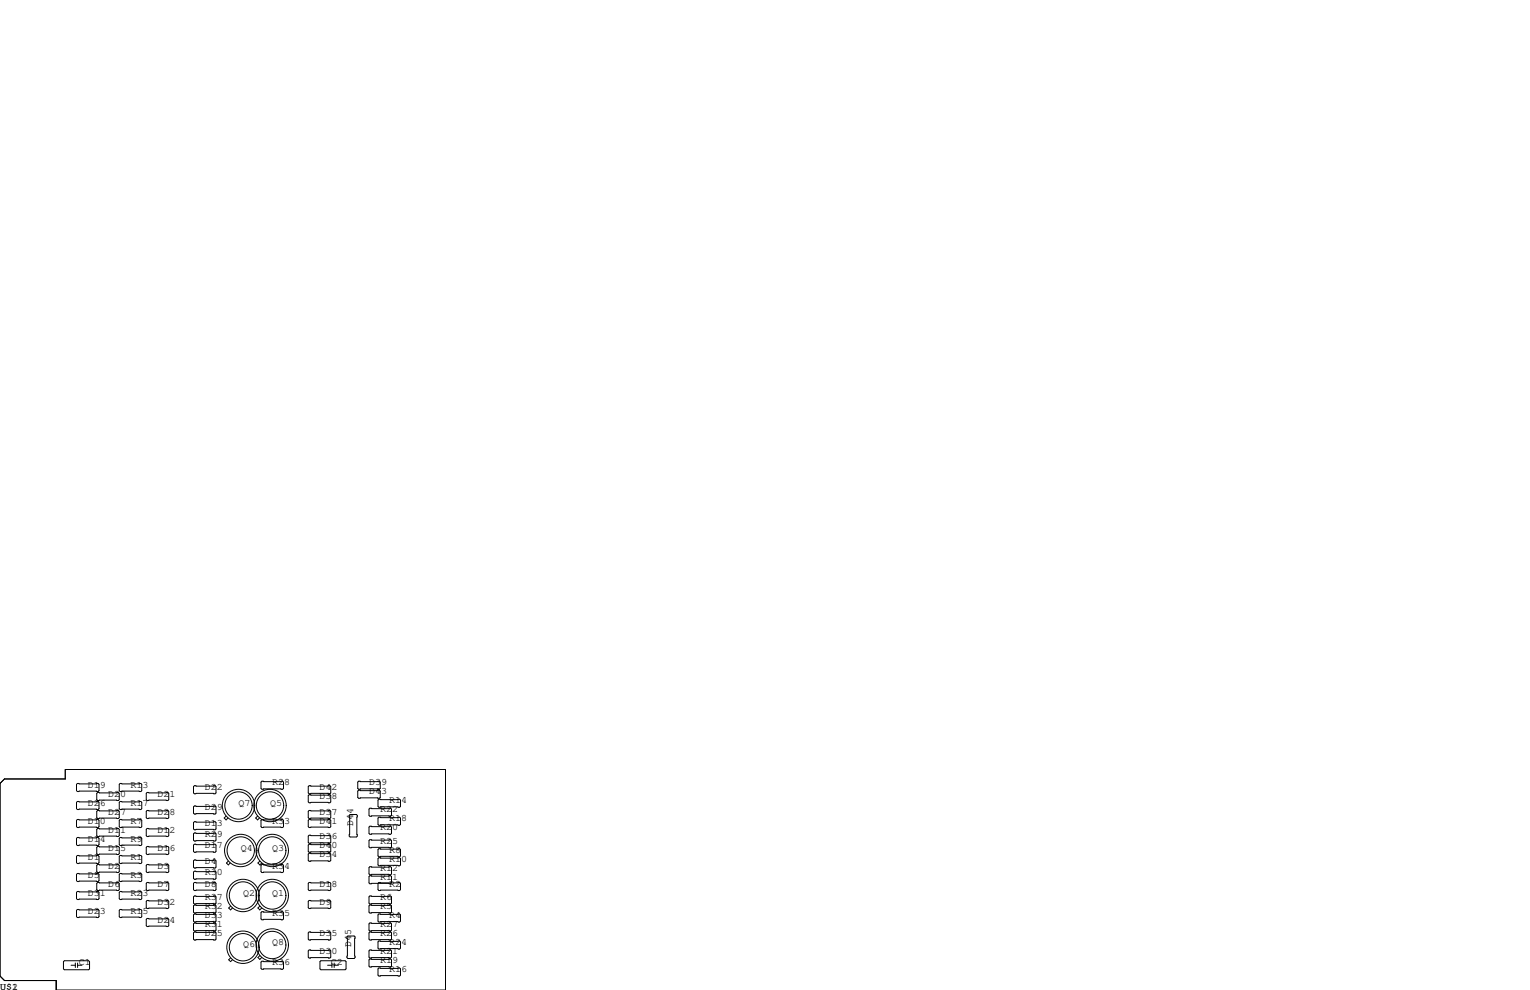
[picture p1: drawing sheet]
<svg xmlns="http://www.w3.org/2000/svg" width="432mm" height="279mm" viewBox="0 0 432 279" stroke-linecap="round" stroke-linejoin="round" font-family="sans-serif">
<g fill="none" stroke="#000" stroke-width=".28">
<path d="M0 221.1l1.3-1.3h17.1v-2.6h107.3v62.2h-109.8v-2.7h-14.6l-1.3-1.2zM21.8 221.1h5.9l.2 .3v1.7l-.2 .3h-5.9l-.2-.3v-1.7zM21.8 226.2h5.9l.2 .2v1.8l-.2 .3h-5.9l-.2-.3v-1.8zM21.8 231.3h5.9l.2 .2v1.8l-.2 .3h-5.9l-.2-.3v-1.8zM21.8 236.3h5.9l.2 .3v1.8l-.2 .2h-5.9l-.2-.2v-1.8zM27.6 223.6h5.8l.3 .3v1.8l-.3 .2h-5.8l-.3-.2v-1.8zM27.6 228.7h5.8l.3 .3v1.8l-.3 .2h-5.8l-.3-.2v-1.8zM27.6 233.8h5.8l.3 .3v1.7l-.3 .3h-5.8l-.3-.3v-1.7zM27.6 238.9h5.8l.3 .2v1.8l-.3 .3h-5.8l-.3-.3v-1.8zM33.9 221.1h5.9l.2 .3v1.7l-.2 .3h-5.9l-.2-.3v-1.7zM33.9 226.2h5.9l.2 .2v1.8l-.2 .3h-5.9l-.2-.3v-1.8zM33.9 231.3h5.9l.2 .2v1.8l-.2 .3h-5.9l-.2-.3v-1.8z"/>
<path d="M33.9 236.3h5.9l.2 .3v1.8l-.2 .2h-5.9l-.2-.2v-1.8zM41.5 233.8h5.9l.2 .3v1.7l-.2 .3h-5.9l-.2-.3v-1.7zM41.5 223.6h5.9l.2 .3v1.8l-.2 .2h-5.9l-.2-.2v-1.8zM41.5 228.7h5.9l.2 .3v1.8l-.2 .2h-5.9l-.2-.2v-1.8zM41.5 238.9h5.9l.2 .2v1.8l-.2 .3h-5.9l-.2-.3v-1.8zM54.9 221.7h5.8l.3 .3v1.8l-.3 .2h-5.8l-.3-.2v-1.8zM54.9 227.5h5.8l.3 .2v1.8l-.3 .2h-5.8l-.3-.2v-1.8zM54.9 231.9h5.8l.3 .3v1.7l-.3 .3h-5.8l-.3-.3v-1.7zM54.9 235.1h5.8l.3 .2v1.8l-.3 .3h-5.8l-.3-.3v-1.8zM54.9 238.3h5.8l.3 .2v1.8l-.3 .2h-5.8l-.3-.2v-1.8zM63.8 230.3l-.5 .6 .5 .5 .5-.5M72.7 230.3l-.5 .6 .5 .5 .5-.5"/>
<path d="M73.9 231.3h5.9l.2 .2v1.8l-.2 .3h-5.9l-.2-.3v-1.8zM73.9 220.5h5.9l.2 .2v1.8l-.2 .3h-5.9l-.2-.3v-1.8zM87.2 238.3h5.9l.2 .2v1.8l-.2 .2h-5.9l-.2-.2v-1.8zM87.2 235.7h5.9l.2 .3v1.7l-.2 .3h-5.9l-.2-.3v-1.7zM87.2 221.7h5.9l.2 .3v1.8l-.2 .2h-5.9l-.2-.2v-1.8zM87.2 224.3h5.9l.2 .2v1.8l-.2 .3h-5.9l-.2-.3v-1.8zM87.2 228.7h5.9l.2 .3v1.8l-.2 .2h-5.9l-.2-.2v-1.8zM87.2 231.3h5.9l.2 .2v1.8l-.2 .3h-5.9l-.2-.3v-1.8zM98.6 230.1l.2-.2h1.8l.2 .2v5.9l-.2 .2h-1.8l-.2-.2zM101.2 220.5h5.9l.2 .2v1.8l-.2 .3h-5.9l-.2-.3v-1.8zM101.2 223h5.9l.2 .3v1.7l-.2 .3h-5.9l-.2-.3v-1.7zM104.4 228.1h5.8l.3 .2v1.8l-.3 .3h-5.8l-.3-.3v-1.8z"/>
<path d="M104.4 233.2h5.8l.3 .2v1.8l-.3 .3h-5.8l-.3-.3v-1.8zM104.4 237h5.8l.3 .2v1.8l-.3 .3h-5.8l-.3-.3v-1.8zM106.9 225.6h5.9l.2 .2v1.8l-.2 .2h-5.9l-.2-.2v-1.8zM106.9 230.6h5.9l.2 .3v1.8l-.2 .2h-5.9l-.2-.2v-1.8zM106.9 239.5h5.9l.2 .3v1.8l-.2 .2h-5.9l-.2-.2v-1.8zM21.8 241.4h5.9l.2 .3v1.8l-.2 .2h-5.9l-.2-.2v-1.8zM21.8 246.5h5.9l.2 .3v1.7l-.2 .3h-5.9l-.2-.3v-1.7zM21.8 251.6h5.9l.2 .2v1.8l-.2 .3h-5.9l-.2-.3v-1.8zM21.8 256.7h5.9l.2 .2v1.8l-.2 .3h-5.9l-.2-.3v-1.8zM27.6 244h5.8l.3 .2v1.8l-.3 .3h-5.8l-.3-.3v-1.8zM27.6 249h5.8l.3 .3v1.8l-.3 .2h-5.8l-.3-.2v-1.8zM33.9 256.7h5.9l.2 .2v1.8l-.2 .3h-5.9l-.2-.3v-1.8z"/>
<path d="M33.9 241.4h5.9l.2 .3v1.8l-.2 .2h-5.9l-.2-.2v-1.8zM33.9 246.5h5.9l.2 .3v1.7l-.2 .3h-5.9l-.2-.3v-1.7zM33.9 251.6h5.9l.2 .2v1.8l-.2 .3h-5.9l-.2-.3v-1.8zM41.3 249.3l.2-.3h5.9l.2 .3v1.8l-.2 .2h-5.9l-.2-.2zM41.3 254.4l.2-.3h5.9l.2 .3v1.8l-.2 .2h-5.9l-.2-.2zM41.3 259.5l.2-.3h5.9l.2 .3v1.7l-.2 .3h-5.9l-.2-.3zM41.5 244h5.9l.2 .2v1.8l-.2 .3h-5.9l-.2-.3v-1.8zM54.6 249.3l.3-.3h5.8l.3 .3v1.8l-.3 .2h-5.8l-.3-.2zM54.6 246.1l.3-.2h5.8l.3 .2v1.8l-.3 .3h-5.8l-.3-.3zM54.6 253.1l.3-.2h5.8l.3 .2v1.8l-.3 .2h-5.8l-.3-.2zM54.6 255.7l.3-.3h5.8l.3 .3v1.7l-.3 .3h-5.8l-.3-.3zM54.6 258.2l.3-.3h5.8l.3 .3v1.8l-.3 .2h-5.8l-.3-.2z"/>
<path d="M54.9 242.7h5.8l.3 .3v1.7l-.3 .3h-5.8l-.3-.3v-1.7zM64.4 243l-.5 .6 .5 .5 .6-.5M65.1 255.7l-.6 .6 .6 .5 .5-.5M73.3 255.7l-.5 .6 .5 .5 .6-.5M73.3 243l-.5 .6 .5 .5 .6-.5M73.7 257.6l.2-.3h5.9l.2 .3v1.7l-.2 .3h-5.9l-.2-.3zM73.9 244h5.9l.2 .2v1.8l-.2 .3h-5.9l-.2-.3v-1.8zM87 249.3l.2-.3h5.9l.2 .3v1.8l-.2 .2h-5.9l-.2-.2zM87 254.4l.2-.3h5.9l.2 .3v1.8l-.2 .2h-5.9l-.2-.2zM87.2 240.8h5.9l.2 .2v1.8l-.2 .3h-5.9l-.2-.3v-1.8zM104.1 255.7l.3-.3h5.8l.3 .3v1.7l-.3 .3h-5.8l-.3-.3zM104.1 244.9l.3-.3h5.8l.3 .3v1.7l-.3 .3h-5.8l-.3-.3z"/>
<path d="M104.1 247.4l.3-.3h5.8l.3 .3v1.8l-.3 .2h-5.8l-.3-.2zM104.1 253.1l.3-.2h5.8l.3 .2v1.8l-.3 .2h-5.8l-.3-.2zM106.7 249.3l.2-.3h5.9l.2 .3v1.8l-.2 .2h-5.9l-.2-.2zM106.7 258.2l.2-.3h5.9l.2 .3v1.8l-.2 .2h-5.9l-.2-.2zM106.9 242.1h5.9l.2 .2v1.8l-.2 .2h-5.9l-.2-.2v-1.8zM17.9 271.4l.3-.3h6.8l.3 .3v2l-.3 .3h-6.8l-.3-.3zM20.1 272.4h1.2M21.3 271.8v1.2M21.9 271.8v1.2M21.9 272.4h1.2M54.6 260.7l.3-.2h5.8l.3 .2v1.8l-.3 .3h-5.8l-.3-.3zM54.6 263.3l.3-.3h5.8l.3 .3v1.7l-.3 .3h-5.8l-.3-.3z"/>
<path d="M65.1 270.3l-.6 .6 .6 .5 .5-.5M73.3 269.7l-.5 .5 .5 .6 .6-.6M73.7 271.5l.2-.2h5.9l.2 .2v1.8l-.2 .3h-5.9l-.2-.3zM87 263.3l.2-.3h5.9l.2 .3v1.7l-.2 .3h-5.9l-.2-.3zM87 268.4l.2-.3h5.9l.2 .3v1.7l-.2 .3h-5.9l-.2-.3zM90.3 271.4l.3-.3h6.8l.3 .3v2l-.3 .3h-6.8l-.3-.3zM92.5 272.4h1.2M93.7 271.8v1.2M94.3 272.4h1.2M94.3 271.8v1.2M97.9 264.4l.3-.2h1.7l.3 .2v5.9l-.3 .2h-1.7l-.3-.2zM104.1 260.7l.3-.2h5.8l.3 .2v1.8l-.3 .3h-5.8l-.3-.3z"/>
<path d="M104.1 263.3l.3-.3h5.8l.3 .3v1.7l-.3 .3h-5.8l-.3-.3zM104.1 268.4l.3-.3h5.8l.3 .3v1.7l-.3 .3h-5.8l-.3-.3zM104.1 270.9l.3-.3h5.8l.3 .3v1.8l-.3 .2h-5.8l-.3-.2zM106.7 265.8l.2-.2h5.9l.2 .2v1.8l-.2 .2h-5.9l-.2-.2zM106.7 273.4l.2-.2h5.9l.2 .2v1.8l-.2 .3h-5.9l-.2-.3z"/>
<circle cx="67.3" cy="227.3" r="3.9"/>
<circle cx="67.3" cy="227.3" r="4.6"/>
<circle cx="76.2" cy="227.3" r="3.9"/>
<circle cx="76.2" cy="227.3" r="4.6"/>
<circle cx="67.9" cy="240" r="4.6"/>
<circle cx="67.9" cy="240" r="3.9"/>
<circle cx="68.6" cy="252.7" r="4.6"/>
<circle cx="68.6" cy="252.7" r="3.9"/>
<circle cx="76.8" cy="252.7" r="4.6"/>
<circle cx="76.8" cy="252.7" r="3.9"/>
<circle cx="76.8" cy="240" r="4.6"/>
<circle cx="76.8" cy="240" r="3.9"/>
<circle cx="68.6" cy="267.3" r="4.6"/>
<circle cx="68.6" cy="267.3" r="3.9"/>
<circle cx="76.8" cy="266.7" r="4.6"/>
<circle cx="76.8" cy="266.7" r="3.9"/>
</g>
<g font-size="2.8">
<text x="76.8" y="221.6">R28</text>
<text x="104.1" y="221.6">D39</text>
<text x="24.8" y="222.2">D19</text>
<text x="24.8" y="227.3">D26</text>
<text x="30.5" y="224.8">D20</text>
<text x="36.8" y="222.2">R13</text>
<text x="36.8" y="227.3">R17</text>
<text x="44.4" y="224.8">D21</text>
<text x="57.8" y="222.9">D22</text>
<text x="67.3" y="227.3">Q7</text>
<text x="76.2" y="227.3">Q5</text>
<text x="90.2" y="225.4">D38</text>
<text x="90.2" y="222.9">D42</text>
<text x="104.1" y="224.2">D43</text>
<text x="109.9" y="226.7">R14</text>
<text x="24.8" y="232.4">D10</text>
<text x="30.5" y="229.9">D27</text>
<text x="36.8" y="232.4">R7</text>
<text x="44.4" y="229.9">D28</text>
<text x="57.8" y="233">D13</text>
<text x="57.8" y="228.6">D29</text>
<text x="76.8" y="232.4">R33</text>
<text x="90.2" y="229.9">D37</text>
<text x="90.2" y="232.4">D41</text>
<text x="99.7" y="233" transform="rotate(-90 99.7 233)">D44</text>
<text x="107.3" y="229.2">R22</text>
<text x="109.9" y="231.8">R18</text>
<text x="24.8" y="237.5">D14</text>
<text x="30.5" y="234.9">D11</text>
<text x="36.8" y="237.5">R9</text>
<text x="44.4" y="234.9">D12</text>
<text x="57.8" y="239.4">D17</text>
<text x="57.8" y="236.2">R29</text>
<text x="90.2" y="236.9">D36</text>
<text x="90.2" y="239.4">D40</text>
<text x="107.3" y="234.3">R20</text>
<text x="107.3" y="238.1">R25</text>
<text x="24.8" y="242.6">D1</text>
<text x="30.5" y="245.1">D2</text>
<text x="30.5" y="240">D15</text>
<text x="36.8" y="242.6">R1</text>
<text x="44.4" y="245.1">D3</text>
<text x="44.4" y="240">D16</text>
<text x="57.8" y="243.8">D4</text>
<text x="67.9" y="240">Q4</text>
<text x="76.8" y="240">Q3</text>
<text x="76.8" y="245.1">R34</text>
<text x="90.2" y="241.9">D34</text>
<text x="107.3" y="245.7">R12</text>
<text x="109.9" y="240.7">R8</text>
<text x="109.9" y="243.2">R10</text>
<text x="24.8" y="247.6">D5</text>
<text x="30.5" y="250.2">D6</text>
<text x="36.8" y="247.6">R3</text>
<text x="44.4" y="250.2">D7</text>
<text x="57.8" y="250.2">D8</text>
<text x="57.8" y="247">R30</text>
<text x="90.2" y="250.2">D18</text>
<text x="107.3" y="248.3">R11</text>
<text x="109.9" y="250.2">R2</text>
<text x="24.8" y="257.8">D23</text>
<text x="24.8" y="252.7">D31</text>
<text x="36.8" y="257.8">R15</text>
<text x="36.8" y="252.7">R23</text>
<text x="44.4" y="255.3">D32</text>
<text x="57.8" y="256.5">R32</text>
<text x="57.8" y="254">R37</text>
<text x="68.6" y="252.7">Q2</text>
<text x="76.8" y="252.7">Q1</text>
<text x="90.2" y="255.3">D9</text>
<text x="107.3" y="256.5">R5</text>
<text x="107.3" y="254">R6</text>
<text x="44.4" y="260.3">D24</text>
<text x="57.8" y="259.1">D33</text>
<text x="57.8" y="261.6">R31</text>
<text x="76.8" y="258.4">R35</text>
<text x="107.3" y="261.6">R27</text>
<text x="109.9" y="259.1">R4</text>
<text x="57.8" y="264.2">D25</text>
<text x="68.6" y="267.3">Q6</text>
<text x="76.8" y="266.7">Q8</text>
<text x="90.2" y="269.2">D30</text>
<text x="90.2" y="264.2">D35</text>
<text x="99.1" y="267.3" transform="rotate(-90 99.1 267.3)">D45</text>
<text x="107.3" y="269.2">R21</text>
<text x="107.3" y="264.2">R26</text>
<text x="109.9" y="266.7">R24</text>
<text x="22.2" y="272.4">C1</text>
<text x="76.8" y="272.4">R36</text>
<text x="93.3" y="272.4">C2</text>
<text x="107.3" y="271.8">R19</text>
<text x="109.9" y="274.3">R16</text>
<text x="0" y="279.4">U$1</text>
<text x="3.4" y="279.4">2</text>
</g>
</svg>
